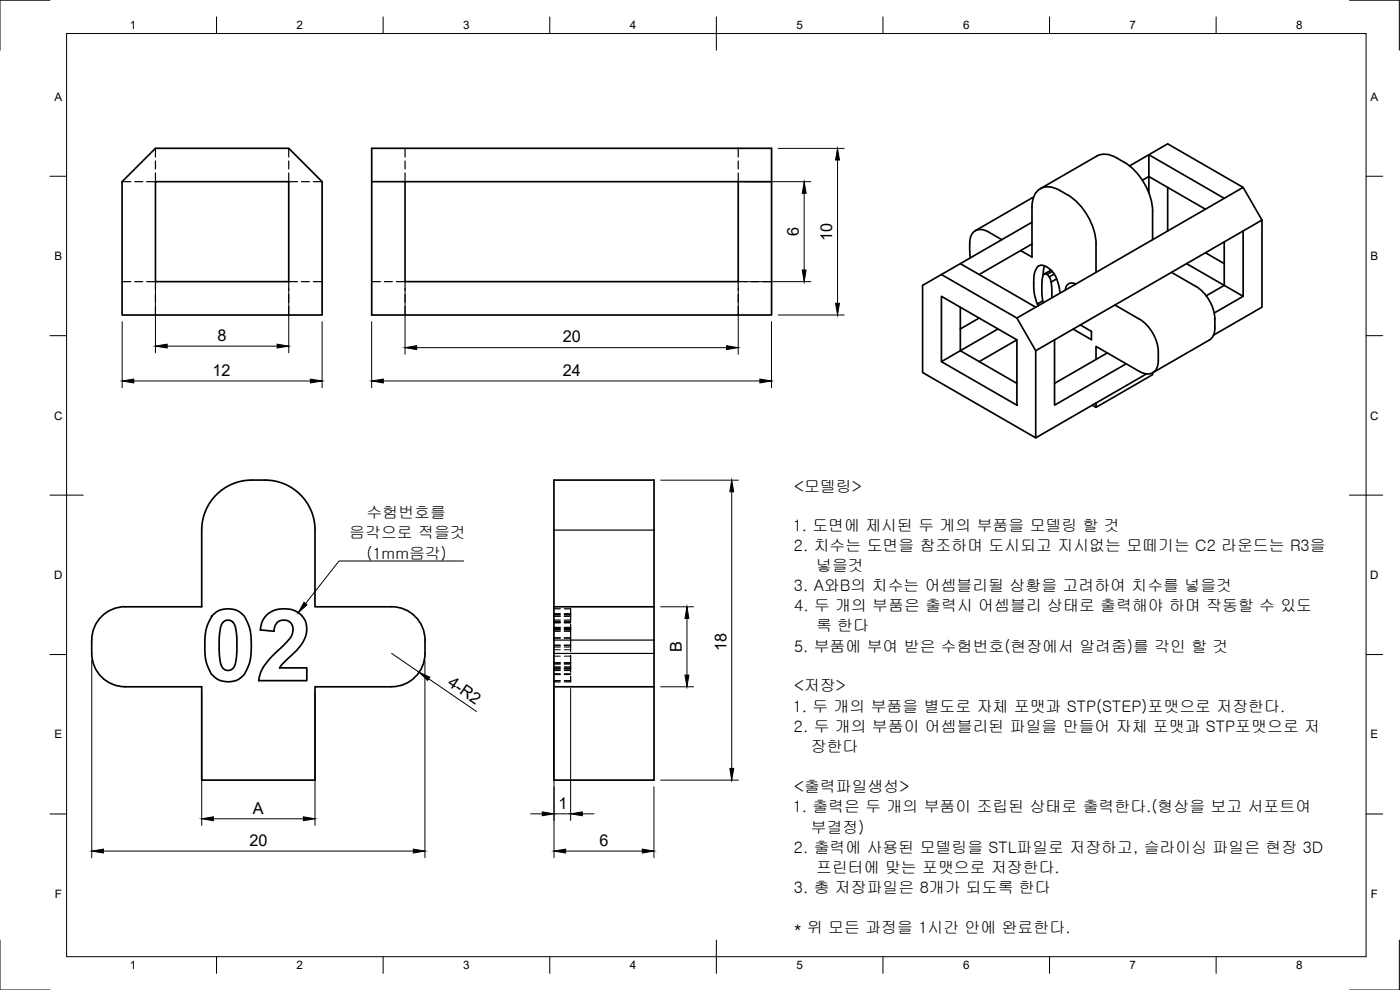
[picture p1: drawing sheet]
<svg xmlns="http://www.w3.org/2000/svg" width="420mm" height="297mm" viewBox="0 0 420 297" stroke-linecap="round" stroke-linejoin="round" font-family="sans-serif">
<!-- layer: Visible -->
<g fill="none" stroke="#000" stroke-width=".51">
<path d="M46.7 54.5h40v30h-40zM46.7 44.5h40l10 10v40h-60.1v-40zM111.5 54.5h120.1v-10h-120.1v50h120.1v-40M121.6 54.5v30h100v-30M310.2 59.2l-17.5 10M312.2 56.6l17-9.8a5.9 5.9 0 0 1 6 .6 18.8 18.8 0 0 1 10.7 16M318.2 57.2a18.8 18.8 0 0 1 10.7 16v8.5M318.2 57.2a5.2 5.2 0 0 0-7.3 .6 7.3 7.3 0 0 0-1.2 4.3v15l-3.4-1.9M339 49.8l11.4-6.6 22.7 13-5.7 3.3-22.6-13.1v6.6l17 9.8M342.8 54.1l2-1.1v4.9M350.4 56.2v13.1M367.4 59.5l-56.6 32.7"/>
<path d="M373.1 56.2l5.6 9.8M288.2 79.1l22.6 13.1M296.7 69.6l4 2.3M296.7 69.6a3.5 3.5 0 0 0-4-.4 3.5 3.5 0 0 0-1.7 3.7l.2 4.4M309.7 66.7l-32.8 18.9v26.2l33.9 19.6v-26.2l-5.6-9.8-22.7-13M309.7 73.2l-15.8 9.2M313.5 79.8l-.4 2.8M345.9 63.4v8.5M356.1 79.1l17 9.8M361.8 75.8l5.6 3.3M367.4 72.6v13l-5.4 3.2M373.1 69.3v19.6l-8.7 5"/>
<path d="M373.1 69.3l-56.6 32.7M378.7 66v26.2l-14.5 8.4M378.7 66l-5.6 3.3M282.5 88.9l22.7 13.1v19.6l-22.7-13.1zM288.2 92.2v13l11.3-6.5M293.9 95.4l-5.7 3.3M310.8 92.2l-5.6 3.2M312.9 90.3l-1.6 .9M313.4 82.2l.7 .1 .8 .8M313.4 82.2l-.5 .8-.2 2.1v3.5l.4 2.2M314.9 83.1l.6 1.5M315.4 81.1l-2 1.1"/>
<path d="M315.5 84.6l.2 4.8M315.8 81.4l-1.6 .9M316.4 82.2l-1.5 .9M317.1 83.7l-1.6 .9M318.1 88l-.5-3-.7-1.9-.7-1.1-1.6-1.6-1.9-.8a2.09 2.09 0 0 0-2.1 1.9l-.3 2v3.5l.4 2.4 .9 2.3M322.6 85.1l-.1 .3M322.9 85.2a2.07 2.07 0 0 0-3.2 1.8M324.2 97.5l3.4 1.9v2.5l-5.5-3.2M334.6 91.5l7.4 4.2a12.9 12.9 0 0 1 5 15.1 3.4 3.4 0 0 1-5.1 .6l-13-7.5v4M351.6 81.7l7.3 4.3M358.9 85.9a13 13 0 0 1 5.1 15l-1.1 1.1-17 9.8M282.5 108.5l5.7-3.3 17 9.8"/>
<path d="M305.2 102l-11.3 6.5M316.5 102v19.6l21.5-12.5M316.5 102l-5.7 3.2M332.3 105.9l-15.8 9.1M344.1 112.2l-33.3 19.2M345.9 111.9v.5l-17 9.8M328.9 120.9v1.3l-1.1-.6M37.5 182.1h23v-23.1a15 15 0 0 1 15-15 21.2 21.2 0 0 1 9.9 1.2 15 15 0 0 1 9.2 13.8l-.1 23.1h23M37.5 182a10 10 0 0 0-10 10.1 15.4 15.4 0 0 0 1.2 8.6 10 10 0 0 0 8.8 5.3l23 .1v28h34v-28h23a10 10 0 0 0 10.1-10.1 15.2 15.2 0 0 0-1.2-8.7 10 10 0 0 0-8.9-5.3M63.6 184.9l2-1.7a6.4 6.4 0 0 1 9.1 4.5l.6 2.8v5.7a11.3 11.3 0 0 1-2.8 6.9l-1.2 .9a6.5 6.5 0 0 1-9.2-4.6l-.6-3.3 .1-5.4a13.1 13.1 0 0 1 2-5.8zM67.1 186.5a2.27 2.27 0 0 1 2.4-.2 2.27 2.27 0 0 1 1.2 2.1l.4 4.6a13.8 13.8 0 0 1-1.1 7.4 2.17 2.17 0 0 1-2.3 .6 2.17 2.17 0 0 1-1.5-1.9l-.4-4.2a16.1 16.1 0 0 1 1-8zM80.2 184.4l1.5-1 1.8-.6 1.8-.1 2.6 .3a6.2 6.2 0 0 1 3.1 9.5l-1.9 2.5-4.4 4.2-.8 1.2h8.2v3.8h-14.5a10.3 10.3 0 0 1 1.5-4.1 52.8 52.8 0 0 1 7.2-7.7l.8-1a3.3 3.3 0 0 0-.8-5.2l-.4-.1a2.93 2.93 0 0 0-3.7 3.3l-4.1-.4 .7-2.7z"/>
<path d="M166.2 182.1v-38.1h30.1v38.1M166.2 182.1v24M166.2 182.1h30.1M196.3 182.1v24M166.2 206.1h30.1M166.2 206.1v28h30.1v-28"/>
</g>
<!-- layer: Hidden -->
<g fill="none" stroke="#000" stroke-width=".36">
<path d="M36.6 54.5h2.7M40.4 54.5h2.4M46.7 44.5v2.6M46.7 48.3v2.4M46.7 51.9v2.6h-2.7M86.7 44.5v2.6M86.7 48.3v2.4M86.7 51.9v2.6h2.6M90.5 54.5h2.4M94 54.5h2.7M121.6 44.5v2.6M121.6 48.3v2.4"/>
<path d="M121.6 51.9v2.6M221.6 44.5v2.6M221.6 48.3v2.4M221.6 51.9v2.6M36.6 84.5h2.7M40.4 84.5h2.4M44 84.5h2.7v2.6M46.7 88.3v2.4M46.7 91.9v2.6M86.7 88.3v2.4M86.7 91.9v2.6M89.3 84.5h-2.6v2.6"/>
<path d="M90.5 84.5h2.4M94 84.5h2.7M111.5 84.5h2.7M115.4 84.5h2.4M118.9 84.5h2.7v2.6M121.6 88.3v2.4M121.6 91.9v2.6M221.6 88.3v2.4M221.6 91.9v2.6M224.2 84.5h-2.6v2.6M225.4 84.5h2.4M228.9 84.5h2.7"/>
<path d="M166.2 191.4h1.9M166.2 188.9h1.9M166.2 186.8h1.9M166.2 186.1h1.9M166.2 189.4h1.9M166.2 189h1.9M166.2 184.1h1.9M166.2 182.7h1.9M166.2 184.4h1.9M166.2 188.6h1.9M166.2 194.1h1.9M166.2 199.2h1.9"/>
<path d="M166.2 184.9h1.9M166.2 193.6h1.9M166.2 188.2h1.9M166.2 198.8h1.9M166.2 199h1.9M166.2 186.5h1.9M166.2 188.4h1.9M169.4 182.7h1.9v1.7M169.4 191.4h1.9M169.4 188.9h1.9M169.4 186.8h1.9M169.4 186.1h1.9"/>
<path d="M169.4 189.4h1.9M169.4 189h1.9M169.4 184.1h1.9M169.4 184.4h1.9M169.4 188.6h1.9M169.4 194.1h1.9M169.4 199.2h1.9M169.4 184.9h1.9M169.4 193.6h1.9M169.4 188.2h1.9M169.4 198.8h1.9M169.4 199h1.9"/>
<path d="M169.4 186.5h1.9M169.4 188.4h1.9M171.3 194.1v1.4M171.3 196.6v3.8M171.3 188.6v5.5M171.3 184.4v1.7M171.3 187.3v1.3M166.2 200.4h1.9M166.2 204.2h1.9M166.2 200.1h1.9M166.2 202.4h1.9M166.2 204.6h1.9"/>
<path d="M166.2 202.2h1.9M166.2 200.7h1.9M166.2 201.2h1.9M169.4 200.4h1.9M169.4 204.2h1.9M169.4 200.1h1.9M169.4 202.4h1.9M169.4 202.2h1.9M169.4 200.7h1.9M169.4 201.2h1.9M171.3 204.2v.4h-1.9M171.3 200.4v1.3"/>
<path d="M171.3 202.9v1.3"/>
</g>
<!-- layer: Visible Narrow -->
<path d="M166.2 159.1h30.1M166.2 192.1h30.1M166.2 196.1h30.1" fill="none" stroke="#000" stroke-width=".36"/>
<!-- layer: Hidden Narrow -->
<path d="M166.2 195h1.9M166.2 196.9h1.9M166.2 193.6h1.9M169.4 195h1.9M169.4 196.9h1.9M169.4 193.6h1.9" fill="none" stroke="#000" stroke-width=".3"/>
<!-- layer: Border -->
<g fill="none" stroke="#000" stroke-width=".3">
<path d="M15 .1h-15v15M20 10.1h390v276.9h-390zM65 5.1v5M115 5.1v5M165 5.1v5M215 5.1v10M265 5.1v5M315 5.1v5M365 5.1v5M405 .1h15v15M15 52.9h5M410 52.9h5"/>
<path d="M15 100.7h5M410 100.7h5M15 148.6h10M405 148.6h10M15 196.4h5M410 196.4h5M15 244.2h5M410 244.2h5M0 282.1v14.9h15M65 287v5M115 287v5M165 287v5"/>
<path d="M215 282.1v9.9M265 287v5M315 287v5M365 287v5M420 282.1v14.9h-15"/>
</g>
<!-- layer: Dimensions -->
<g fill="none" stroke="#000" stroke-width=".3">
<path d="M223.5 54.5h19.9M233.6 44.5h19.7M241.3 58v23M251.4 48v43M36.7 96.5v19.8M46.7 86.5v19.3M86.7 86.5v19.3M96.7 96.5v19.8M111.5 96.5v19.8M121.6 86.5v19.8M221.6 86.5v19.8M223.5 84.5h19.9"/>
<path d="M231.5 96.5v19.8M233.6 94.5h19.7M40.2 114.3h53M50.2 103.9h33M115 114.3h113M125.1 104.3h92.9M198.3 144.1h23.3M219.6 147.6v83M27.5 198.1v59.3M117.5 196.1l8.3 5.6M127.5 198.1v59.3M198.3 182.1h9.9"/>
<path d="M206.2 185.6v17M60.5 208.1v39.6M94.5 208.1v39.6M128.7 203.7l14.3 9.8M166.3 206.6v50.8M171.3 206.6v39.6M198.3 206.1h9.9M196.3 236.1v21.3M198.3 234.1h23.3M31 255.4h93M64 245.7h27M159.3 244.2h3.5"/>
<path d="M166.3 244.2h5M169.8 255.4h23M174.8 244.2h3.5"/>
</g>
<g fill="#000" stroke="#000" stroke-width=".3">
<path d="M241.3 54.5l.6 3.5h-1.1zM251.4 44.5l.5 3.5h-1.1zM240.8 81h1.1l-.6 3.5zM250.8 91h1.1l-.5 3.5zM36.7 114.3l3.5-.6v1.2zM46.7 103.9l3.5-.6v1.1zM83.2 103.3l3.5 .6-3.5 .5zM93.2 113.7l3.5 .6-3.5 .6zM111.5 114.3l3.5-.6v1.2zM121.6 104.3l3.5-.6v1.2zM218 103.7l3.6 .6-3.6 .6zM228 113.7l3.5 .6-3.5 .6z"/>
<path d="M219.6 144.1l.6 3.5h-1.2zM206.2 182.1l.5 3.5h-1.1zM125.8 201.7l3.2 1.5-.6 1zM205.6 202.6h1.1l-.5 3.5zM219 230.6h1.2l-.6 3.5zM27.5 255.4l3.5-.6v1.1zM60.5 245.7l3.5-.6v1.1zM91 245.1l3.5 .6-3.5 .5zM124 254.8l3.5 .6-3.5 .5zM162.8 243.6l3.5 .6-3.5 .6zM166.3 255.4l3.5-.6v1.1zM171.3 244.2l3.5-.6v1.2z"/>
<path d="M192.8 254.8l3.5 .6-3.5 .5z"/>
</g>
<!-- layer: Annotations -->
<path d="M91.2 180.7l.9 .8-2.6 2.3z" fill="#000" stroke="#000" stroke-width=".3"/>
<path d="M139.1 168.3h-37.4l-10 12.8" fill="none" stroke="#000" stroke-width=".3"/>
<g font-size="4.9">
<text x="239.8" y="70.9" transform="rotate(-90 239.8 70.9)">6</text>
<text x="249.8" y="72.4" transform="rotate(-90 249.8 72.4)">10</text>
<text x="65.3" y="102.3">8</text>
<text x="168.9" y="102.8">20</text>
<text x="63.8" y="112.8">12</text>
<text x="168.9" y="112.8">24</text>
<text x="204.7" y="195.7" transform="rotate(-90 204.7 195.7)">B</text>
<text x="218.1" y="195.2" transform="rotate(-90 218.1 195.2)">18</text>
<text x="134.1" y="205.6" transform="rotate(34 134.1 205.6)">4-R2</text>
<text x="75.9" y="244.2">A</text>
<text x="167.6" y="242.7">1</text>
<text x="74.9" y="253.8">20</text>
<text x="179.9" y="253.8">6</text>
</g>
<g font-size="4.8">
<text x="238.3" y="147.6">&lt;모델링&gt;</text>
<text x="110" y="155.4">수험번호를</text>
<text x="104.8" y="161.4">음각으로 적을것</text>
<text x="237.9" y="159.4">1. 도면에 제시된 두 게의 부품을 모델링 할 것</text>
<text x="110" y="167.6">(1mm음각)</text>
<text x="238.3" y="165.4">2. 치수는 도면을 참조하며 도시되고 지시없는 모떼기는 C2 라운드는 R3을</text>
<text x="244.9" y="171.4">넣을것</text>
<text x="238.3" y="177.4">3. A와B의 치수는 어셈블리될 상황을 고려하여 치수를 넣을것</text>
<text x="238.4" y="183.4">4. 두 개의 부품은 출력시 어셈블리 상태로 출력해야 하며 작동할 수 있도</text>
<text x="244.9" y="189.4">록 한다</text>
<text x="238.3" y="195.6">5. 부품에 부여 받은 수험번호(현장에서 알려줌)를 각인 할 것</text>
<text x="238.3" y="207.4">&lt;저장&gt;</text>
<text x="237.9" y="213.7">1. 두 개의 부품을 별도로 자체 포맷과 STP(STEP)포맷으로 저장한다.</text>
<text x="238.3" y="219.7">2. 두 개의 부품이 어셈블리된 파일을 만들어 자체 포맷과 STP포맷으로 저</text>
<text x="243.3" y="225.7">장한다</text>
<text x="238.3" y="237.5">&lt;출력파일생성&gt;</text>
<text x="237.9" y="243.7">1. 출력은 두 개의 부품이 조립된 상태로 출력한다.(형상을 보고 서포트여</text>
<text x="243.3" y="250">부결정)</text>
<text x="238.3" y="256">2. 출력에 사용된 모델링을 STL파일로 저장하고, 슬라이싱 파일은 현장 3D</text>
<text x="244.9" y="262">프린터에 맞는 포맷으로 저장한다.</text>
<text x="238.3" y="268">3. 총 저장파일은 8개가 되도록 한다</text>
<text x="238.3" y="279.9">* 위 모든 과정을 1시간 안에 완료한다.</text>
</g>
<g font-size="3.5">
<text x="39" y="8.8">1</text>
<text x="89" y="8.8">2</text>
<text x="139" y="8.8">3</text>
<text x="189" y="8.8">4</text>
<text x="239" y="8.8">5</text>
<text x="289" y="8.8">6</text>
<text x="339" y="8.8">7</text>
<text x="389" y="8.8">8</text>
<text x="16.3" y="30.2">A</text>
<text x="411.3" y="30.2">A</text>
<text x="16.3" y="78">B</text>
<text x="411.3" y="78">B</text>
<text x="16.2" y="125.9">C</text>
<text x="411.2" y="125.9">C</text>
<text x="16.2" y="173.7">D</text>
<text x="411.2" y="173.7">D</text>
<text x="16.3" y="221.6">E</text>
<text x="411.3" y="221.6">E</text>
<text x="16.4" y="269.4">F</text>
<text x="411.4" y="269.4">F</text>
<text x="39" y="290.8">1</text>
<text x="89" y="290.8">2</text>
<text x="139" y="290.8">3</text>
<text x="189" y="290.8">4</text>
<text x="239" y="290.8">5</text>
<text x="289" y="290.8">6</text>
<text x="339" y="290.8">7</text>
<text x="389" y="290.8">8</text>
</g>
</svg>
